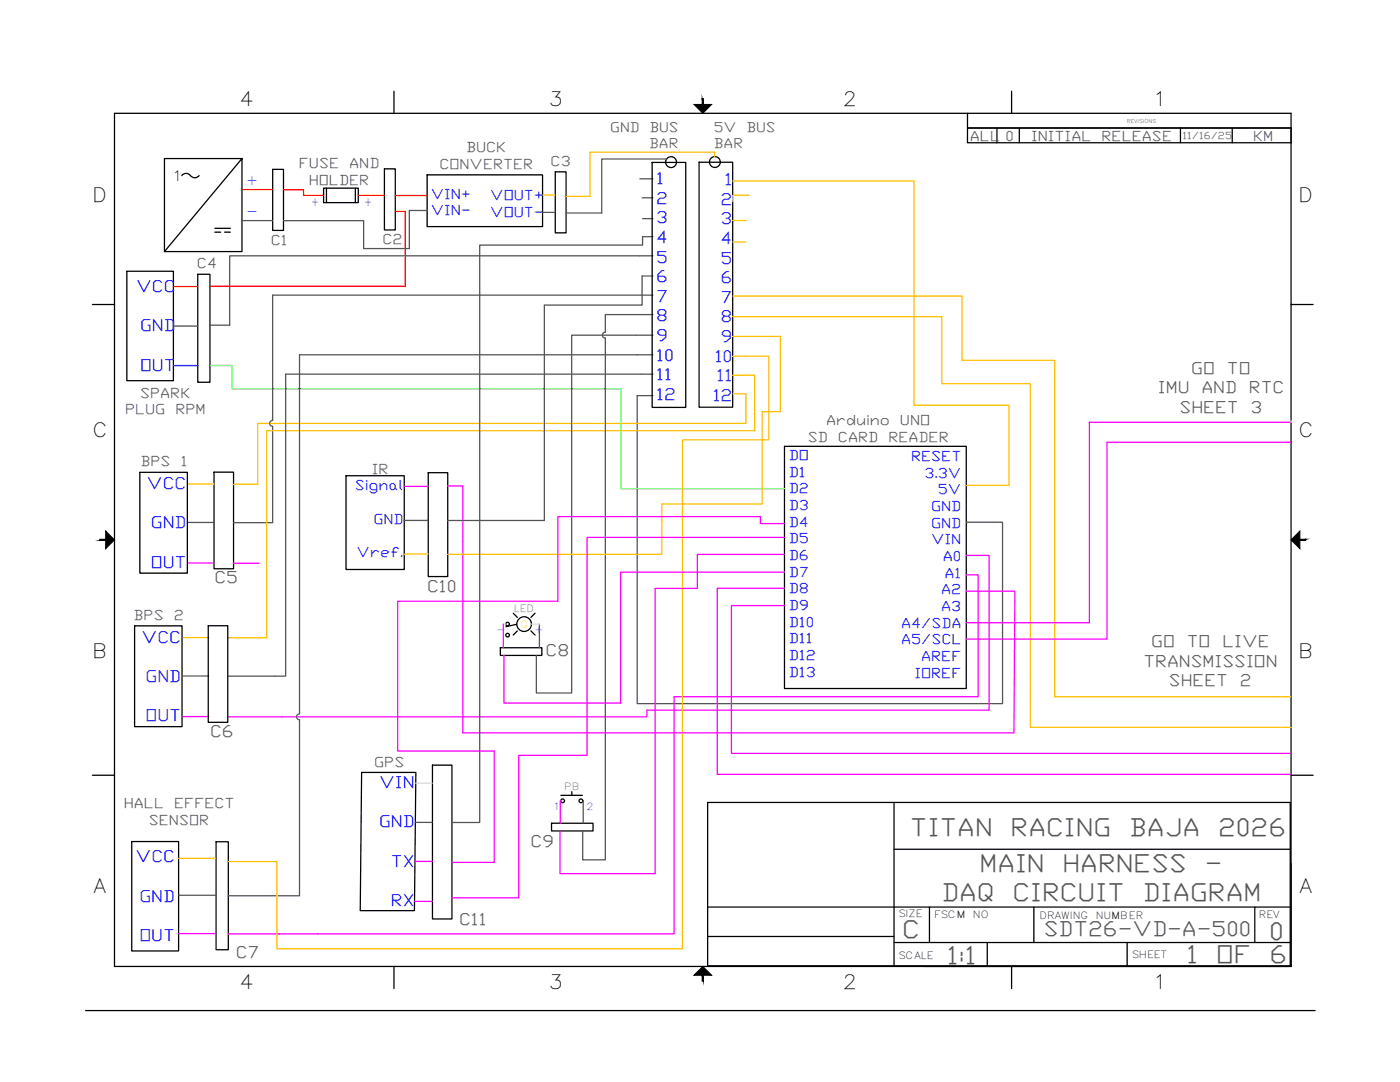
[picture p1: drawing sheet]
<svg xmlns="http://www.w3.org/2000/svg" width="279mm" height="216mm" viewBox="0 0 279 216" stroke-linecap="round" stroke-linejoin="round" font-family="sans-serif">
<!-- layer: Viewport -->
<path d="M257.7 172.3v20.5h-73.4" fill="none" stroke="#000" stroke-width=".25"/>
<!-- layer: Title Block -->
<g fill="none" stroke="#000" stroke-width=".25">
<path d="M78.6 18.2v4.4M201.9 18.2v4.4M22.8 22.6h234.9v170.2h-234.9zM193.1 22.6v2.9h64.6h-64.6v3h64.6M199 25.5v3M203.4 25.5v3M235.6 25.5v3M245.9 25.5v3M18.4 60.8h4.4M257.7 60.8h4.4M18.4 154.7h4.4M257.7 154.7h4.4"/>
<path d="M141.2 160.1h116.3M141.2 160.2v32.5h116.3v-32.5M178.4 160.2v32.5M178.4 169.5h79.1M78.6 192.8v4.4M141.2 181h116.3M141.2 186.9h37.2M178.4 188.1h79.1M185.5 181v7.1M197 188.1v4.6M201.9 192.8v4.4M206.3 181v7.1"/>
<path d="M224.9 188.1v4.6M250.4 181v7.1M17.1 201.6h245.4"/>
</g>
<g fill="#000" stroke="#000" stroke-width=".2">
<path d="M138.5 20.8h3.5l-1.7 1.8zM21.1 106l1.7 1.7-1.7 1.8zM257.7 107.7l1.7-1.7v3.5zM138.5 194.6l1.8-1.8 1.7 1.8z"/>
<path d="M140.1 19.7l.3 1.1v-1.1zM140.1 19.7l.3 1.1h-.3z"/>
<path d="M19.9 107.6v.2l1.2-.2zM19.9 107.8l1.2-.2v.2z"/>
<path d="M259.4 107.8h1.2v-.2zM259.4 107.6h1.2l-1.2 .2z"/>
<path d="M140.1 194.6v1.2h.3zM140.1 194.6h.3v1.2z"/>
</g>
<!-- layer: 0 -->
<g fill="none" stroke="#000" stroke-width=".25">
<path d="M85.2 34.9h23.1v10.3h-23.1zM130.2 32.4h6.7v48.9h-6.7zM139.5 32.4h6.7v48.9h-6.7zM257.7 25.5v3"/>
<circle cx="133.9" cy="32.4" r="1.08"/>
<circle cx="142.7" cy="32.3" r="1.08"/>
</g>
<!-- layer: SYMS -->
<g fill="none" stroke="#000" stroke-width=".25">
<path d="M39.7 35a1.14 1.14 0 0 1-1.9-.1l-.4-.3h-.5l-.6 .4M48.3 31.6h-15.5v18.6h15.5v-18.6l-15.5 18.6M54.4 33.8h2.2v12.2h-2.2zM64.6 37.5h6.9v2.9h-6.9zM65.2 37.5v2.9M70.9 37.5v2.9M76.7 33.7h2.2v12.2h-2.2zM110.8 34.3h2.2v12.2h-2.2zM39.5 54.7h2.4v21.6h-2.4zM42.9 45.6h3.1M42.9 46.3h1.1M44.8 46.3h1.2"/>
<path d="M42.7 94.2h3.9v19.3h-3.9zM69.1 94.9h11.6v18.7h-11.6zM85.5 94.3h3.9v20.7h-3.9zM41.6 124.9h3.9v19.2h-3.9zM99.9 129.2h8.2v1.6h-8.2zM102.4 122.4l.9 .8M103.1 124.6l-2.1 .4M103.3 125.9l-.9 .8M105.9 125.9l.9 .8M106.8 122.4l-.9 .8M72.2 154.1h10.8l-.3 27.6h-10.8zM86.3 152.7h3.9v30.7h-3.9z"/>
<path d="M111.9 158.7h4.3M114.1 158v.7M43.1 168h2.5v21.5h-2.5zM110.1 164.3h8.3v1.5h-8.3z"/>
<circle cx="101.3" cy="124.5" r=".37"/>
<circle cx="101.3" cy="126.7" r=".37"/>
<circle cx="104.6" cy="124.5" r="1.47"/>
<circle cx="112.3" cy="159.8" r=".38"/>
<circle cx="115.9" cy="159.8" r=".38"/>
</g>
<!-- layer: W_12V_RED -->
<path d="M48.3 37.8h6.1M56.6 37.9h4v1.1h4M71.5 39h5.2M78.9 39h6.3M34.6 57.2h4.9M78.9 42.2h2v14.9h-39" fill="none" stroke="#f00" stroke-width=".25"/>
<!-- layer: W_GND_BLACK -->
<g fill="none" stroke="#545454" stroke-width=".25">
<path d="M127.7 35.7h2.6M128.2 39.5h2.1M133.1 31.7h-13v10.8h-7.1M48.3 44h6.1M85.2 42h-3.5v7.6h-9.1v-5.6h-16M108.3 42.4h2.5M128.2 43.6h2.1M130.3 51h-84.5v13.9h-3.9M130.3 55.1h-2.2v5.8h-19.5v43h-19.2M130.3 47.2h-2.1v1.7h-32.5v115.2h-5.5M130.3 58.9h-75.9v25M34.6 65.1h4.9"/>
<path d="M130.3 78.9h-3.1v61.5h72.9v-36.2h-7.3M130.3 74.7h-73.3v60.2h-11.4M130.3 70.8h-70.5v71.6a.59 .59 0 0 0-.6 .6 .59 .59 0 0 0 .6 .6v35.1h-14.2M130.3 66.9h-16.2v71.4h-7.1v-7.5M130.3 62.8h-9.5v3.5a.59 .59 0 0 0-.6 .6 .59 .59 0 0 0 .6 .6v104.1h-4.5v-5.8M54.4 83.9a.59 .59 0 0 0-.6 .6 .59 .59 0 0 0 .6 .6M54.4 85.1v19.2h-7.8M37.6 104.2h5.1M80.6 103.8h4.8M36.6 134.9h5M107.7 124.5v4.7M116.4 159.8v4.5"/>
<path d="M35.6 178.6h7.5M82.9 164.1h3.4"/>
</g>
<!-- layer: W_5V_ORANGE -->
<g fill="none" stroke="#ffbf00" stroke-width=".25">
<path d="M108.3 38.9h2.5M142.6 31.3v-.9h-24.9v8.8h-4.7M146.2 36.1h36.2v44.8h19v15.9h-8.6M146.3 39h3.2M146.2 59.1h45.8v12.8h18.5v67.1h47.1M146.2 44h2.7M146.2 48.3h2.7M146.2 78.6h2.7v5.9h-97.5v12.1h-4.8M146.2 74.9h4.4v11h-97.4v41.4h-7.7M146.2 71.1h7.2v16.7h-17.2v101.5h-80.9v-17.4h-9.7M146.2 67.1h9.5v15h-3.6v18.5h-20v10h-42.7M146.2 63.2h41.8v13.4h17.6v68.5h52.2"/>
<path d="M37.6 96.6h5.1M80.6 110.6h4.8M36.6 127.2h5.1M35.6 171.3h7.5"/>
</g>
<!-- layer: GRY_20AWG -->
<path d="M146.3 39v1.2M257.7 84v.3M100.4 124.5h.5M106.1 124.5h1.6M83 156.3h3.3" fill="none" stroke="#dcdcdc" stroke-width=".25"/>
<!-- layer: WHT_4AWG -->
<path d="M25.3 54.1h9.3v21.9h-9.3zM156.6 89.1h36.2v48.3h-36.2zM26.3 167.9h9.3v21.9h-9.3z" fill="none" stroke="#000" stroke-width=".25"/>
<!-- layer: BLU_8AWG -->
<path d="M34.6 72.9h4.9" fill="none" stroke="#00f" stroke-width=".25"/>
<!-- layer: W_SHIELD_GREEN -->
<path d="M41.9 72.9h4.4v4.6h77.6v20h32.7" fill="none" stroke="#0f0" stroke-width=".25"/>
<!-- layer: WHT_10AWG -->
<path d="M27.9 94.2h9.5v20.2h-9.5zM26.9 124.9h9.4v20.1h-9.4z" fill="none" stroke="#000" stroke-width=".25"/>
<!-- layer: W_SIG_PINK -->
<g fill="none" stroke="#f0f" stroke-width=".25">
<path d="M80.7 97.1h4.7M89.4 97h3v49.2h110l.1-28.2h-9.7M257.6 88.2h-36.7v39.3h-28.1M257.7 84.3h-40.3v40h-24.6M37.6 112.3h5.1M46.6 112.4h5.1M156.5 110.6h-17.3v6.8h-8.5v56.9h-18.9v-8.5M156.5 114.2h-32.6v26.1h-23.3v-9.5M156.6 117.4h-13.4v37.1h114.4M156.6 104.5h-4.8v-1.4h-40.5v16.9h-31.9v29.9h19.2v22.2h-8.4M156.6 107.2h-39.4v43.5h-13.7v28.4h-13.3M192.8 110.8h4.6v30.9h-68.3v1.3h-83.5"/>
<path d="M192.8 114.7h2.4v24.3h-60.7v47.3h-88.9M100.4 124.5v4.7M156.6 120.8h-10.6v29.5h111.7M36.6 143h5.1M111.8 159.8v4.5M82.7 179.9h3.6M82.8 171.9h3.5M35.6 186.3h7.5"/>
</g>
<g font-size="4.9" fill="#545454">
<text x="181.6" y="166.8">TITAN</text>
<text x="201.7" y="166.8">RACING</text>
<text x="225.3" y="166.8">BAJA</text>
<text x="243.1" y="166.8">2026</text>
<text x="195.5" y="173.9">MAIN</text>
<text x="212.1" y="173.9">HARNESS</text>
<text x="240.4" y="173.9">-</text>
<text x="187.9" y="179.8">DAQ</text>
<text x="202.1" y="179.8">CIRCUIT</text>
<text x="228.1" y="179.8">DIAGRAM</text>
<text x="180" y="187.3">C</text>
<text x="253.3" y="187.6">0</text>
<text x="189" y="192.3">1:1</text>
<text x="236.8" y="192.2">1</text>
<text x="242.7" y="192.2">OF</text>
<text x="253.3" y="192.2">6</text>
</g>
<text font-size="4.1" fill="#545454" x="208.3" y="186.7">SDT26-VD-A-500</text>
<g font-size="3.9">
<text x="47.8" y="21.1">4</text>
<text x="109.5" y="21.1">3</text>
<text x="168.2" y="21.1">2</text>
<text x="230" y="21.1">1</text>
<text x="18.4" y="40.2">D</text>
<text x="259.1" y="40.2">D</text>
<text x="18.4" y="87.2">C</text>
<text x="259.1" y="87.2">C</text>
<text x="18.4" y="131.2">B</text>
<text x="259.1" y="131.2">B</text>
<text x="18.7" y="178.2">A</text>
<text x="259.3" y="178.2">A</text>
<text x="47.8" y="197.2">4</text>
<text x="109.5" y="197.2">3</text>
<text x="168.2" y="197.2">2</text>
<text x="230" y="197.2">1</text>
</g>
<g font-size="3.3" fill="#00f">
<text x="131" y="36.7">1</text>
<text x="131" y="40.7">2</text>
<text x="143.8" y="40.9">2</text>
<text x="144.6" y="36.9">1</text>
<text x="131" y="44.6">3</text>
<text x="143.8" y="44.8">3</text>
<text x="131" y="48.5">4</text>
<text x="131" y="52.4">5</text>
<text x="143.8" y="48.7">4</text>
<text x="143.8" y="52.6">5</text>
<text x="27.2" y="58.3">VCC</text>
<text x="131" y="56.3">6</text>
<text x="143.8" y="56.5">6</text>
<text x="131" y="60.2">7</text>
<text x="131" y="64.1">8</text>
<text x="143.8" y="60.4">7</text>
<text x="143.8" y="64.3">8</text>
<text x="28" y="66.1">GND</text>
<text x="131" y="68.1">9</text>
<text x="131" y="72">10</text>
<text x="143.8" y="68.2">9</text>
<text x="28" y="73.9">OUT</text>
<text x="131" y="75.9">11</text>
<text x="142.6" y="72.2">10</text>
<text x="143" y="76.1">11</text>
<text x="131" y="79.8">12</text>
<text x="142.2" y="80">12</text>
<text x="29.3" y="97.6">VCC</text>
<text x="30.1" y="105.4">GND</text>
<text x="30.1" y="113.3">OUT</text>
<text x="28.3" y="128.2">VCC</text>
<text x="29.1" y="136.1">GND</text>
<text x="29.1" y="143.9">OUT</text>
<text x="75.6" y="157.3">VIN</text>
<text x="75.6" y="165.1">GND</text>
<text x="27.1" y="172.1">VCC</text>
<text x="78" y="172.9">TX</text>
<text x="27.8" y="179.9">GND</text>
<text x="78" y="180.8">RX</text>
<text x="27.8" y="187.7">OUT</text>
</g>
<g font-size="3.3" fill="#545454">
<text x="237.8" y="74.6">GO</text>
<text x="244.8" y="74.6">TO</text>
<text x="231.1" y="78.5">IMU</text>
<text x="235.4" y="82.4">SHEET</text>
<text x="239.8" y="78.5">AND</text>
<text x="249.2" y="78.5">RTC</text>
<text x="249.6" y="82.4">3</text>
<text x="42.8" y="116.3">C5</text>
<text x="85.2" y="118.1">C10</text>
<text x="108.9" y="131">C8</text>
<text x="229.8" y="129.1">GO</text>
<text x="236.8" y="129.1">TO</text>
<text x="243.9" y="129.1">LIVE</text>
<text x="228.2" y="133">TRANSMISSION</text>
<text x="233.3" y="136.9">SHEET</text>
<text x="247.5" y="136.9">2</text>
<text x="41.9" y="147">C6</text>
<text x="105.8" y="168.9">C9</text>
<text x="91.6" y="184.6">C11</text>
<text x="47.1" y="191.3">C7</text>
</g>
<text font-size="3.2" x="34.7" y="36.1">1</text>
<g font-size="2.8" fill="#545454">
<text x="193.6" y="28">ALL</text>
<text x="200.7" y="28.1">0</text>
<text x="205.8" y="28.2">INITIAL</text>
<text x="219.8" y="28.2">RELEASE</text>
<text x="250.1" y="28.1">KM</text>
<text x="59.6" y="33.6">FUSE</text>
<text x="69.7" y="33.6">AND</text>
<text x="87.7" y="33.7">CONVERTER</text>
<text x="93" y="30.4">BUCK</text>
<text x="109.9" y="33.2">C3</text>
<text x="61.6" y="36.9">HOLDER</text>
<text x="39.3" y="53.4">C4</text>
<text x="54" y="49">C1</text>
<text x="76.3" y="48.7">C2</text>
<text x="25" y="82.6">PLUG</text>
<text x="28" y="79.3">SPARK</text>
<text x="35" y="82.6">RPM</text>
<text x="161.2" y="88.2">SD</text>
<text x="164.9" y="84.8">Arduino</text>
<text x="167.2" y="88.2">CARD</text>
<text x="177.3" y="88.2">READER</text>
<text x="179.6" y="84.8">UNO</text>
<text x="28" y="93.1">BPS</text>
<text x="36.1" y="93.1">1</text>
<text x="74.2" y="94.5">IR</text>
<text x="26.6" y="123.7">BPS</text>
<text x="34.7" y="123.7">2</text>
<text x="74.7" y="153">GPS</text>
<text x="24.7" y="161.3">HALL</text>
<text x="34.8" y="161.3">EFFECT</text>
<text x="29.7" y="164.6">SENSOR</text>
</g>
<g font-size="2.8" fill="#00f">
<text x="86" y="39.6">VIN+</text>
<text x="97.8" y="40">VOUT+</text>
<text x="86" y="43">VIN-</text>
<text x="97.8" y="43.3">VOUT-</text>
<text x="157.4" y="91.8">DO</text>
<text x="157.4" y="95.1">D1</text>
<text x="181.8" y="92">RESET</text>
<text x="184.5" y="95.3">3.3V</text>
<text x="70.8" y="97.8">Signal</text>
<text x="157.4" y="98.4">D2</text>
<text x="157.4" y="101.8">D3</text>
<text x="185.8" y="101.9">GND</text>
<text x="187.2" y="98.6">5V</text>
<text x="74.5" y="104.5">GND</text>
<text x="157.4" y="105.1">D4</text>
<text x="185.8" y="105.3">GND</text>
<text x="71.2" y="111.1">Vref.</text>
<text x="157.4" y="108.4">D5</text>
<text x="157.4" y="111.7">D6</text>
<text x="185.8" y="108.6">VIN</text>
<text x="188.2" y="111.9">A0</text>
<text x="157.4" y="115.1">D7</text>
<text x="157.4" y="118.4">D8</text>
<text x="187.8" y="118.6">A2</text>
<text x="188.5" y="115.3">A1</text>
<text x="157.4" y="121.7">D9</text>
<text x="157.4" y="125">D10</text>
<text x="179.8" y="125.2">A4/SDA</text>
<text x="187.8" y="121.9">A3</text>
<text x="157.4" y="128.4">D11</text>
<text x="157.4" y="131.7">D12</text>
<text x="179.8" y="128.6">A5/SCL</text>
<text x="183.8" y="131.9">AREF</text>
<text x="157.4" y="135">D13</text>
<text x="182.5" y="135.2">IOREF</text>
</g>
<g font-size="2.7" fill="#545454">
<text x="121.8" y="26.2">GND</text>
<text x="129.6" y="29.5">BAR</text>
<text x="129.6" y="26.2">BUS</text>
<text x="142.5" y="26.2">5V</text>
<text x="142.5" y="29.5">BAR</text>
<text x="149" y="26.2">BUS</text>
</g>
<g font-size="2.7" fill="#00f">
<text x="49" y="36.8">+</text>
<text x="49" y="43">-</text>
</g>
<g font-size="2.5" fill="#00f">
<text x="62.1" y="41.1">+</text>
<text x="72.7" y="41.1">+</text>
</g>
<g font-size="2" fill="#545454">
<text x="236" y="27.8">11/16/25</text>
<text x="102.6" y="122.2">LED</text>
<text x="112.6" y="157.6">PB</text>
</g>
<text font-size="2" fill="#ff0" x="103.9" y="125.2">G</text>
<g font-size="2" fill="#00f">
<text x="99.1" y="126.4">-</text>
<text x="106.7" y="126.4">+</text>
<text x="110.4" y="161.6">1</text>
<text x="117.1" y="161.6">2</text>
</g>
<g font-size="2">
<text x="179.3" y="183">SIZE</text>
<text x="186.4" y="183.3">FSCM</text>
<text x="194.2" y="183.3">NO</text>
<text x="207.5" y="183.4">DRAWING</text>
<text x="218.7" y="183.4">NUMBER</text>
<text x="251.2" y="183.3">REV</text>
<text x="179.3" y="191.3">SCALE</text>
<text x="225.8" y="191.2">SHEET</text>
</g>
<text font-size="1" x="224.9" y="24.6">REVISIONS</text>
</svg>
